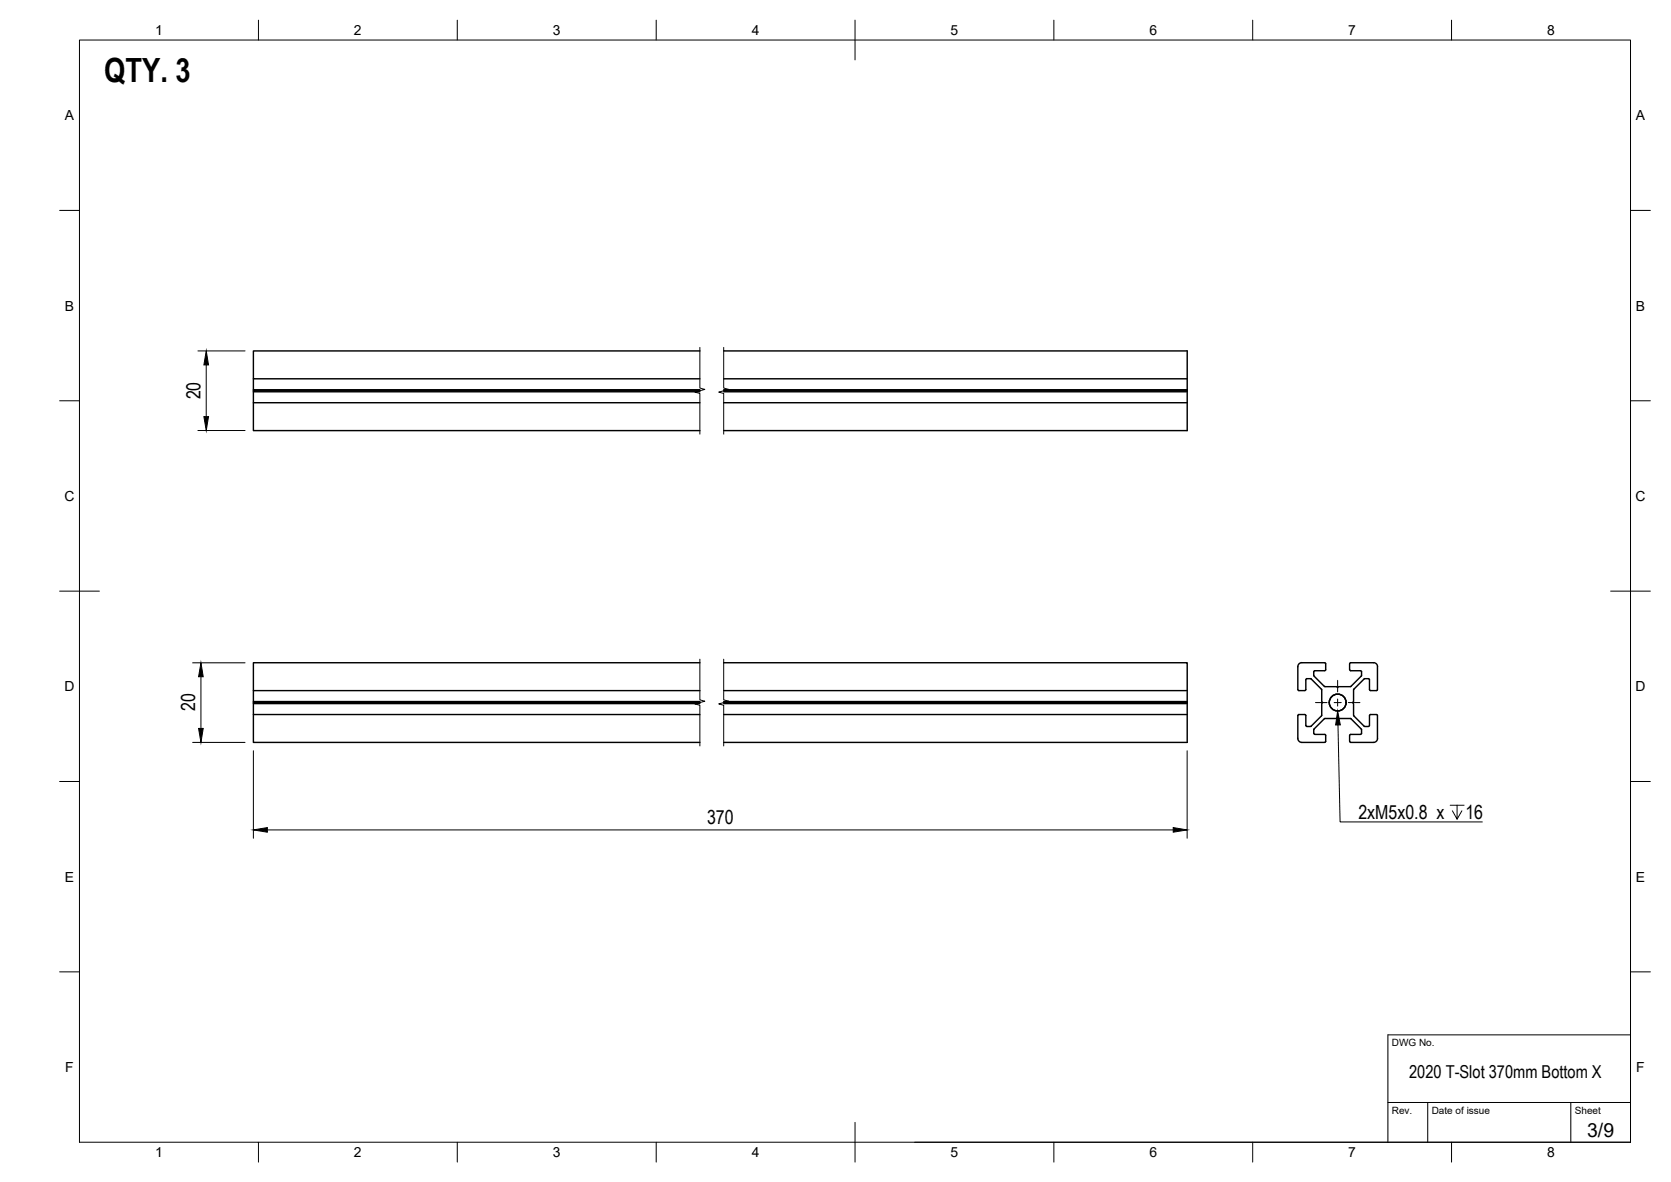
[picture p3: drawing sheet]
<svg xmlns="http://www.w3.org/2000/svg" width="420mm" height="297mm" viewBox="0 0 420 297" stroke-linecap="round" stroke-linejoin="round" font-family="sans-serif">
<!-- layer: Visible -->
<g fill="none" stroke="#000" stroke-width=".36">
<path d="M63.7 95.2v2.7h112.3M63.7 97.9v.3h112.3M63.7 98.2v.3h112.3M63.7 98.5v2.7h112.3M176 88.2h-112.3v7h112.3M182 88.2h116.5v20h-116.5M182 97.9h116.5M182 98.2h116.5M182 98.5h116.5M182 95.2h116.5M63.7 101.2v7h112.3M182 101.2h116.5"/>
<path d="M63.7 173.6v2.7h112.3M63.7 176.3v.3h112.3M63.7 176.6v.2h112.3M63.7 176.8v2.8h112.3M63.7 179.6v7h112.3M176 166.5h-112.3v7.1h112.3M182 166.5h116.5v20.1h-116.5M182 173.6h116.5M182 176.3h116.5M182 176.6h116.5M182 176.8h116.5M182 179.6h116.5"/>
<path d="M326.3 179.8v5.8a1.01 1.01 0 0 0 1 1l6-.1v-1.9l-2.7-.1-.3-.2 .1-1.1 2.7-2.6h3l.2-.3 .3 .3h2.9M326.3 173.3l.3 .2M326.6 179.6h1.5l.2 .2M326.6 179.6l-.3 .2M328.3 170.8v2.7l-1.7 .1M328.3 179.8v2.5M328.4 170.8l.2-.3 1 .1 2.7 2.7v3l.3 .3-.3 .2v3M332.3 179.7l-2.7 2.8h-1l-.2-.2M333.3 166.8l-.2-.3h-5.8a1.01 1.01 0 0 0-1 1v5.8M333.3 166.8v1.7l-2.7 .1-.3 .2 .1 1.1 2.6 2.6 3.1 .1 .2 .2 .3-.2h2.9M339.3 166.8v1.5M339.4 168.3l.2 .2"/>
<path d="M339.6 168.6h2.7v1.1l-2.8 2.8M339.6 166.5h5.8a1.01 1.01 0 0 1 1 1l-.1 6h-1.9l-.1-2.7-.2-.3-1.1 .1-2.6 2.8M339.6 166.5l-.2 .3M340.3 173.4v2.9l-.2 .3 .2 .2v3M340.4 179.7l2.6 2.8 1.1 .1 .2-.3v-2.5M344.4 179.8l.2-.2h1.5l.3 .2M346.4 179.8v5.8a1.01 1.01 0 0 1-1 1h-5.8M339.3 184.8v1.5M339.4 186.3l.2 .2M339.5 180.6l2.8 2.8v1.1l-2.7 .1M339.6 184.6l-.2 .2"/>
<circle cx="336.3" cy="176.5" r="2.11"/>
<circle cx="336.3" cy="176.5" r="2.13"/>
</g>
<!-- layer: BORDER -->
<g fill="none" stroke="#000" stroke-width=".25">
<path d="M20 10.1h390v276.9h-390zM65 5.1v5M115 5.1v5M165 5.1v5M215 5.1v10M265 5.1v5M315 5.1v5M365 5.1v5M15 52.9h5M410 52.9h5M15 100.7h5M410 100.7h5"/>
<path d="M15 148.6h10M405 148.6h10M15 196.4h5M410 196.4h5M15 244.2h5M410 244.2h5M65 287v5M115 287v5M165 287v5M215 282.1v9.9M265 287v5M315 287v5"/>
<path d="M365 287v5"/>
</g>
<!-- layer: TITLEBLOCK -->
<path d="M410 240.1v46.9h-180M349 277.1h61M359 277.1v9.9M395 277.1v9.9M410 260.1h-61v26.9" fill="none" stroke="#000" stroke-width=".25"/>
<!-- layer: Break Lines -->
<path d="M176 87.3v10.2l1.2 .4-2.5 .6 1.3 .4v10.2M182 87.3v10.2l1.2 .4-2.5 .6 1.3 .4v10.2M176 165.7v10.2l1.2 .3-2.5 .7 1.3 .3v10.3M182 165.7v10.2l1.2 .3-2.5 .7 1.3 .3v10.3" fill="none" stroke="#000" stroke-width=".25"/>
<!-- layer: FD_Dimensions -->
<path d="M49.8 88.2h11.8M51.9 91.7v13M49.8 108.2h11.8M48.4 166.6h13.2M50.5 170.1v13M48.4 186.6h13.2M63.7 188.7v22M298.5 188.7v22M67.2 208.6h227.8" fill="none" stroke="#000" stroke-width=".25"/>
<path d="M51.9 88.2l.5 3.5h-1.1zM51.3 104.7h1.1l-.5 3.5zM50.5 166.6l.6 3.5h-1.2zM49.9 183.1h1.2l-.6 3.5zM63.7 208.6l3.5-.6v1.1zM295 208l3.5 .6-3.5 .5z" fill="#000" stroke="#000" stroke-width=".25"/>
<!-- layer: Hole Notes -->
<path d="M336.4 182.2l.6 24.4h35.7M364.6 202.4h3.5M366.4 202.4v3.5l-1.2-2.1M367.6 203.8l-1.2 2.1" fill="none" stroke="#000" stroke-width=".25"/>
<path d="M336.3 178.7l.7 3.5h-1.2z" fill="#000" stroke="#000" stroke-width=".25"/>
<!-- layer: Smart Centers -->
<path d="M330.8 176.6h2.9M335.4 176.6h1.8M336.3 171v2.9M336.3 175.7v1.7M336.3 179.2v3M339 176.6h2.9" fill="none" stroke="#000" stroke-width=".25"/>
<text font-size="8.4" x="26.2" y="20.5">QTY. 3</text>
<g font-size="4.9">
<text x="50.4" y="100.4" transform="rotate(-90 50.4 100.4)">20</text>
<text x="49.1" y="178.7" transform="rotate(-90 49.1 178.7)">20</text>
<text x="177.8" y="207.1">370</text>
<text x="341.6" y="205.9">2xM5x0.8 x</text>
<text x="368.5" y="205.9">16</text>
<text x="399.1" y="285.7">3/9</text>
</g>
<text font-size="4.5" x="354.3" y="271">2020 T-Slot 370mm Bottom X</text>
<g font-size="3.5">
<text x="39" y="8.8">1</text>
<text x="89" y="8.8">2</text>
<text x="139" y="8.8">3</text>
<text x="189" y="8.8">4</text>
<text x="239" y="8.8">5</text>
<text x="289" y="8.8">6</text>
<text x="339" y="8.8">7</text>
<text x="389" y="8.8">8</text>
<text x="16.3" y="30.2">A</text>
<text x="411.3" y="30.2">A</text>
<text x="16.3" y="78">B</text>
<text x="411.3" y="78">B</text>
<text x="16.2" y="125.9">C</text>
<text x="411.2" y="125.9">C</text>
<text x="16.2" y="173.7">D</text>
<text x="411.2" y="173.7">D</text>
<text x="16.3" y="221.6">E</text>
<text x="411.3" y="221.6">E</text>
<text x="16.4" y="269.4">F</text>
<text x="411.4" y="269.4">F</text>
<text x="39" y="290.8">1</text>
<text x="89" y="290.8">2</text>
<text x="139" y="290.8">3</text>
<text x="189" y="290.8">4</text>
<text x="239" y="290.8">5</text>
<text x="289" y="290.8">6</text>
<text x="339" y="290.8">7</text>
<text x="389" y="290.8">8</text>
</g>
<g font-size="2.5">
<text x="350" y="262.9">DWG No.</text>
<text x="350" y="279.9">Rev.</text>
<text x="360" y="279.9">Date of issue</text>
<text x="396" y="279.9">Sheet</text>
</g>
</svg>
